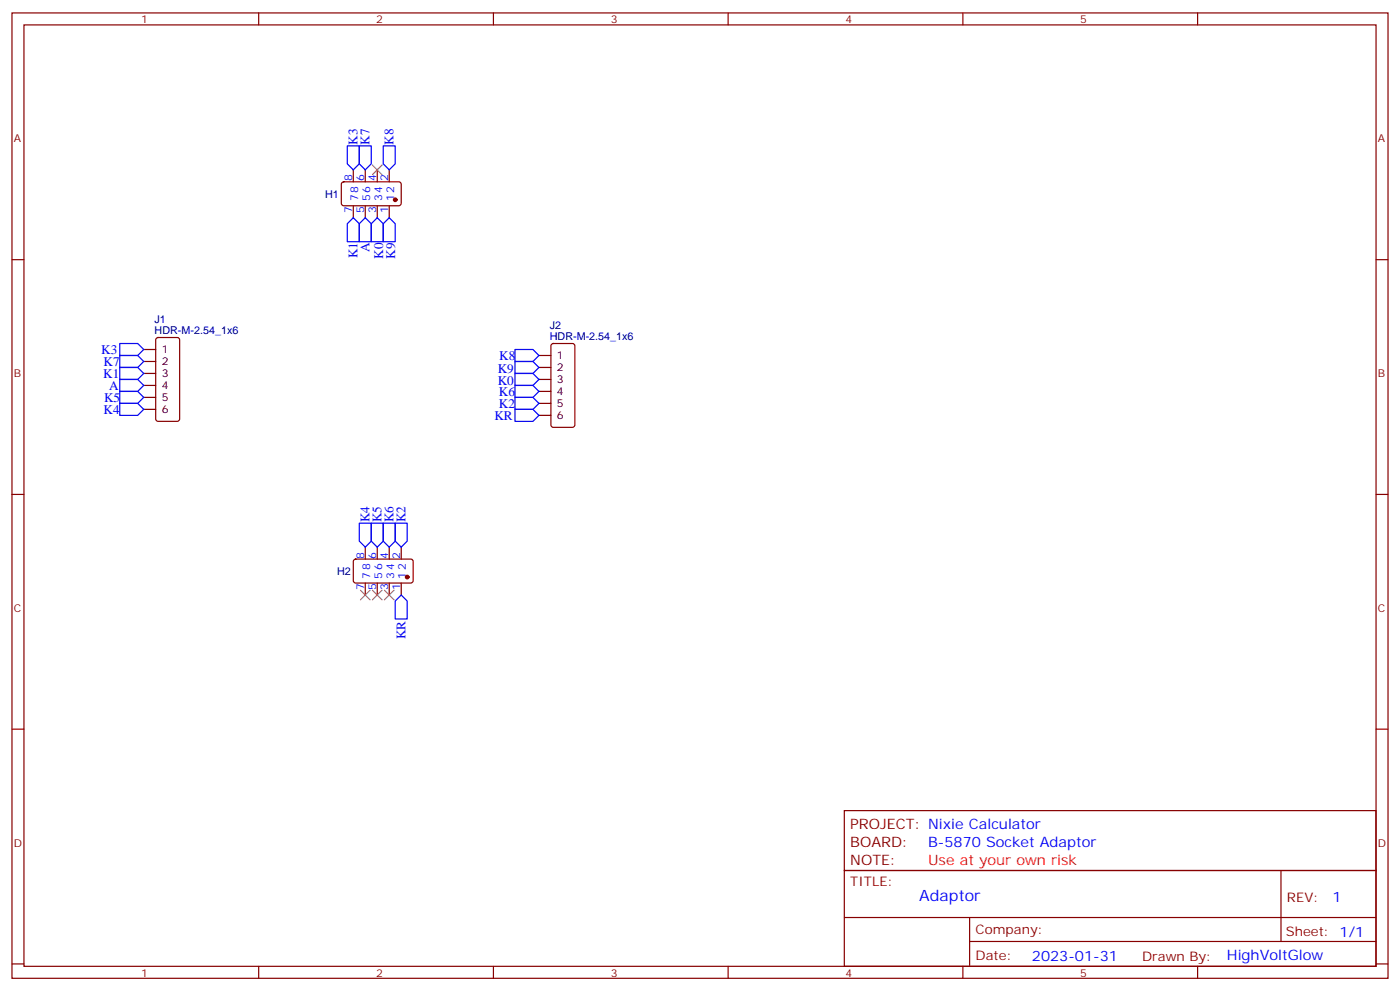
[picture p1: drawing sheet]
<svg xmlns="http://www.w3.org/2000/svg" width="412mm" height="292mm" viewBox="0 0 412 292" stroke-linecap="round" stroke-linejoin="round" font-family="sans-serif">
<g fill="none" stroke="#870000" stroke-width=".35">
<path d="M3.5 3.8h405.4v284.3h-405.4zM7.1 7.3h398.2v277.3h-398.2zM76.2 3.8v3.5M145.3 3.8v3.5M214.5 3.8v3.5M283.6 3.8v3.5M352.8 3.8v3.5M100.8 53.8l.4-.2h16.5l.5 .7-.1 5.9-.6 .4-16.5-.1-.5-.6v-5.6zM104.1 50v3.6M107.6 50v3.6M111.1 50v3.6M114.7 50v3.6"/>
<path d="M3.5 76.5h3.6M104.1 60.6v3.5M107.6 60.6v3.5M111.1 60.6v3.5M114.7 60.6v3.5M405.3 76.5h3.6M46.1 99.6l.5-.2h5.6l.7 .4v23.6l-.4 .7h-5.9l-.7-.5v-23.5zM162.5 101.4l.5-.2h5.6l.7 .4v23.6l-.4 .6-5.9 .1-.7-.5v-23.5zM3.5 145.6h3.6M405.3 145.6h3.6M104.3 164.9l.5-.2h16.5l.4 .7-.1 5.9-.6 .4h-16.5l-.4-.7v-5.6zM107.6 161.1v3.6"/>
<path d="M107.6 171.7v3.6M111.1 161.1v3.6M111.1 171.7v3.6M114.7 161.1v3.6M114.7 171.7v3.6M118.2 161.1v3.6M118.2 171.7v3.6M3.5 214.8h3.6M405.3 214.8h3.6M248.7 238.8h156.6v17.6h-156.6zM248.7 256.4h156.6v28.2h-156.6zM377.3 256.4v20.9"/>
<path d="M248.7 270.2h156.5M285.6 277.3h119.6M285.6 270.2v14.2M3.5 283.9h3.6M76.2 284.6v3.5M145.3 284.6v3.5M214.5 284.6v3.5M283.6 284.6v3.5M352.8 284.6v3.5M405.3 283.9h3.6"/>
</g>
<g fill="#870000" stroke="#870000" stroke-width=".35">
<circle cx="116.4" cy="58.8" r=".53"/>
<circle cx="119.9" cy="170" r=".53"/>
</g>
<g fill="none" stroke="#00f" stroke-width=".35">
<path d="M102.3 43h3.5v5.3l-1.7 1.7-1.8-1.7zM105.8 43h3.6v5.3l-1.8 1.7-1.8-1.7zM112.9 43h3.5v5.3l-1.7 1.7-1.8-1.7zM104.1 64.1l1.7 1.8v5.3h-3.5v-5.3zM107.6 64.1l1.8 1.8v5.3h-3.6v-5.3zM111.1 64.1l1.8 1.8v5.3h-3.5v-5.3zM114.7 64.1l1.7 1.8v5.3h-3.5v-5.3zM35.3 101.2h5.3l1.7 1.7-1.7 1.8h-5.3zM35.3 104.7h5.3l1.7 1.8-1.7 1.7h-5.3zM35.3 111.8h5.3l1.7 1.7-1.7 1.8h-5.3zM35.3 108.2h5.3l1.7 1.8-1.7 1.8h-5.3zM35.3 115.3h5.3l1.7 1.8-1.7 1.7h-5.3z"/>
<path d="M35.3 118.8h5.3l1.7 1.8-1.7 1.7h-5.3zM151.7 102.9h5.3l1.7 1.8-1.7 1.8h-5.3zM151.7 106.5h5.3l1.7 1.7-1.7 1.8h-5.3zM151.7 110h5.3l1.7 1.8-1.7 1.7h-5.3zM151.7 117.1h5.3l1.7 1.7-1.7 1.8h-5.3zM151.7 113.5h5.3l1.7 1.8-1.7 1.8h-5.3zM151.7 120.6h5.3l1.7 1.7-1.7 1.8h-5.3zM105.8 154.1h3.6v5.3l-1.8 1.7-1.8-1.7zM109.4 154.1h3.5v5.3l-1.8 1.7-1.7-1.7zM112.9 154.1h3.5v5.3l-1.7 1.7-1.8-1.7zM116.4 154.1h3.5v5.3l-1.7 1.7-1.8-1.7zM116.4 177l1.8-1.7 1.7 1.7v5.3h-3.5z"/>
</g>
<path d="M109.7 48.6l2.8 2.8M112.5 48.6l-2.8 2.8M106.2 173.8l2.8 2.9M109 173.8l-2.8 2.9M109.7 173.8l2.8 2.9M112.5 173.8l-2.8 2.9M113.2 173.8l2.9 2.9M116.1 173.8l-2.9 2.9" fill="none" stroke="#3c3" stroke-width=".35"/>
<path d="M42.3 102.9h3.6M42.3 106.5h3.6M42.3 110h3.6M42.3 113.5h3.6M42.3 117.1h3.6M158.7 104.7h3.6M158.7 108.2h3.6M158.7 111.8h3.6M158.7 115.3h3.6M158.7 118.8h3.6M42.3 120.6h3.6M158.7 122.3h3.6" fill="none" stroke="#000" stroke-width=".35"/>
<text font-size="4.6" fill="#00f" x="270.8" y="265.4">Adaptor</text>
<g font-size="4.2" fill="#800">
<text x="250.5" y="244.1">PROJECT: Nixie Calculator</text>
<text x="250.5" y="249.3">BOARD:</text>
<text x="250.5" y="254.6">NOTE:</text>
</g>
<g font-size="4.2" fill="#00f">
<text x="273.4" y="249.3">B-5870 Socket Adaptor</text>
<text x="392.5" y="265.7">1</text>
<text x="304" y="283">2023-01-31</text>
<text x="361.4" y="282.9">HighVoltGlow</text>
</g>
<text font-size="4.2" fill="#f00" x="273.4" y="254.6">Use at your own risk</text>
<g font-size="3.9" fill="#00f">
<text x="105.3" y="42.7" transform="rotate(-90 105.3 42.7)">K3</text>
<text x="108.8" y="42.7" transform="rotate(-90 108.8 42.7)">K7</text>
<text x="115.9" y="42.7" transform="rotate(-90 115.9 42.7)">K8</text>
<text x="105.3" y="76" transform="rotate(-90 105.3 76)">K1</text>
<text x="108.8" y="74.3" transform="rotate(-90 108.8 74.3)">A</text>
<text x="112.9" y="76.3" transform="rotate(-90 112.9 76.3)">K0</text>
<text x="116.4" y="76.3" transform="rotate(-90 116.4 76.3)">K9</text>
<text x="29.8" y="104.2">K3</text>
<text x="30.5" y="107.8">K7</text>
<text x="147.1" y="106">K8</text>
<text x="30.4" y="111.2">K1</text>
<text x="146.6" y="110">K9</text>
<text x="146.6" y="113.5">K0</text>
<text x="30.7" y="118.3">K5</text>
<text x="32.2" y="114.8">A</text>
<text x="147" y="116.6">K6</text>
<text x="30.5" y="121.9">K4</text>
<text x="145.7" y="123.6">KR</text>
<text x="147" y="120.1">K2</text>
<text x="108.8" y="153.8" transform="rotate(-90 108.8 153.8)">K4</text>
<text x="112.4" y="153.8" transform="rotate(-90 112.4 153.8)">K5</text>
<text x="115.9" y="153.8" transform="rotate(-90 115.9 153.8)">K6</text>
<text x="119.4" y="153.8" transform="rotate(-90 119.4 153.8)">K2</text>
<text x="119.4" y="188.4" transform="rotate(-90 119.4 188.4)">KR</text>
</g>
<g font-size="3.9" fill="#800">
<text x="250.5" y="261">TITLE:</text>
<text x="379.1" y="265.7">REV:</text>
<text x="287.4" y="275.2">Company:</text>
<text x="378.7" y="275.8">Sheet: 1/1</text>
<text x="287.4" y="282.9">Date:</text>
<text x="336.4" y="282.9">Drawn By:</text>
</g>
<g font-size="3.2" fill="#800">
<text x="41.6" y="6.8">1</text>
<text x="110.8" y="6.8">2</text>
<text x="179.9" y="6.8">3</text>
<text x="249.1" y="6.8">4</text>
<text x="318.2" y="6.8">5</text>
<text x="4.1" y="41.9">A</text>
<text x="405.9" y="41.9">A</text>
<text x="4.1" y="111.1">B</text>
<text x="405.9" y="111.1">B</text>
<text x="4.1" y="180.2">C</text>
<text x="405.9" y="180.2">C</text>
<text x="4.1" y="249.3">D</text>
<text x="405.9" y="249.3">D</text>
<text x="41.6" y="287.6">1</text>
<text x="110.8" y="287.6">2</text>
<text x="179.9" y="287.6">3</text>
<text x="249.1" y="287.6">4</text>
<text x="318.2" y="287.6">5</text>
</g>
<g font-size="3.2" fill="#00f">
<text x="103.7" y="53.4" transform="rotate(-90 103.7 53.4)">8</text>
<text x="107.2" y="53.4" transform="rotate(-90 107.2 53.4)">6</text>
<text x="110.8" y="53.4" transform="rotate(-90 110.8 53.4)">4</text>
<text x="114.3" y="53.4" transform="rotate(-90 114.3 53.4)">2</text>
<text x="105.5" y="59.3" transform="rotate(-90 105.5 59.3)">78</text>
<text x="109" y="59.3" transform="rotate(-90 109 59.3)">56</text>
<text x="112.5" y="59.3" transform="rotate(-90 112.5 59.3)">34</text>
<text x="116.1" y="59.3" transform="rotate(-90 116.1 59.3)">12</text>
<text x="103.7" y="62.8" transform="rotate(-90 103.7 62.8)">7</text>
<text x="107.2" y="62.8" transform="rotate(-90 107.2 62.8)">5</text>
<text x="110.8" y="62.8" transform="rotate(-90 110.8 62.8)">3</text>
<text x="114.3" y="62.8" transform="rotate(-90 114.3 62.8)">1</text>
<text x="107.2" y="164.5" transform="rotate(-90 107.2 164.5)">8</text>
<text x="110.8" y="164.5" transform="rotate(-90 110.8 164.5)">6</text>
<text x="114.3" y="164.5" transform="rotate(-90 114.3 164.5)">4</text>
<text x="117.8" y="164.5" transform="rotate(-90 117.8 164.5)">2</text>
<text x="107.2" y="173.9" transform="rotate(-90 107.2 173.9)">7</text>
<text x="109" y="170.4" transform="rotate(-90 109 170.4)">78</text>
<text x="110.8" y="173.9" transform="rotate(-90 110.8 173.9)">5</text>
<text x="112.5" y="170.4" transform="rotate(-90 112.5 170.4)">56</text>
<text x="114.3" y="173.9" transform="rotate(-90 114.3 173.9)">3</text>
<text x="116.1" y="170.4" transform="rotate(-90 116.1 170.4)">34</text>
<text x="117.8" y="173.9" transform="rotate(-90 117.8 173.9)">1</text>
<text x="119.6" y="170.4" transform="rotate(-90 119.6 170.4)">12</text>
</g>
<g font-size="3.2" fill="#000080">
<text x="95.8" y="58.2">H1</text>
<text x="45.5" y="95.1">J1</text>
<text x="45.5" y="98.4">HDR-M-2.54_1x6</text>
<text x="161.9" y="100.1">HDR-M-2.54_1x6</text>
<text x="161.9" y="96.9">J2</text>
<text x="99.3" y="169.4">H2</text>
</g>
<g font-size="3.2">
<text x="47.6" y="104">1</text>
<text x="47.6" y="107.5">2</text>
<text x="164" y="105.8">1</text>
<text x="47.6" y="111.1">3</text>
<text x="164" y="109.3">2</text>
<text x="164" y="112.8">3</text>
<text x="47.6" y="114.6">4</text>
<text x="47.6" y="118.1">5</text>
<text x="164" y="116.3">4</text>
<text x="164" y="119.9">5</text>
<text x="47.6" y="121.6">6</text>
<text x="164" y="123.4">6</text>
</g>
</svg>
